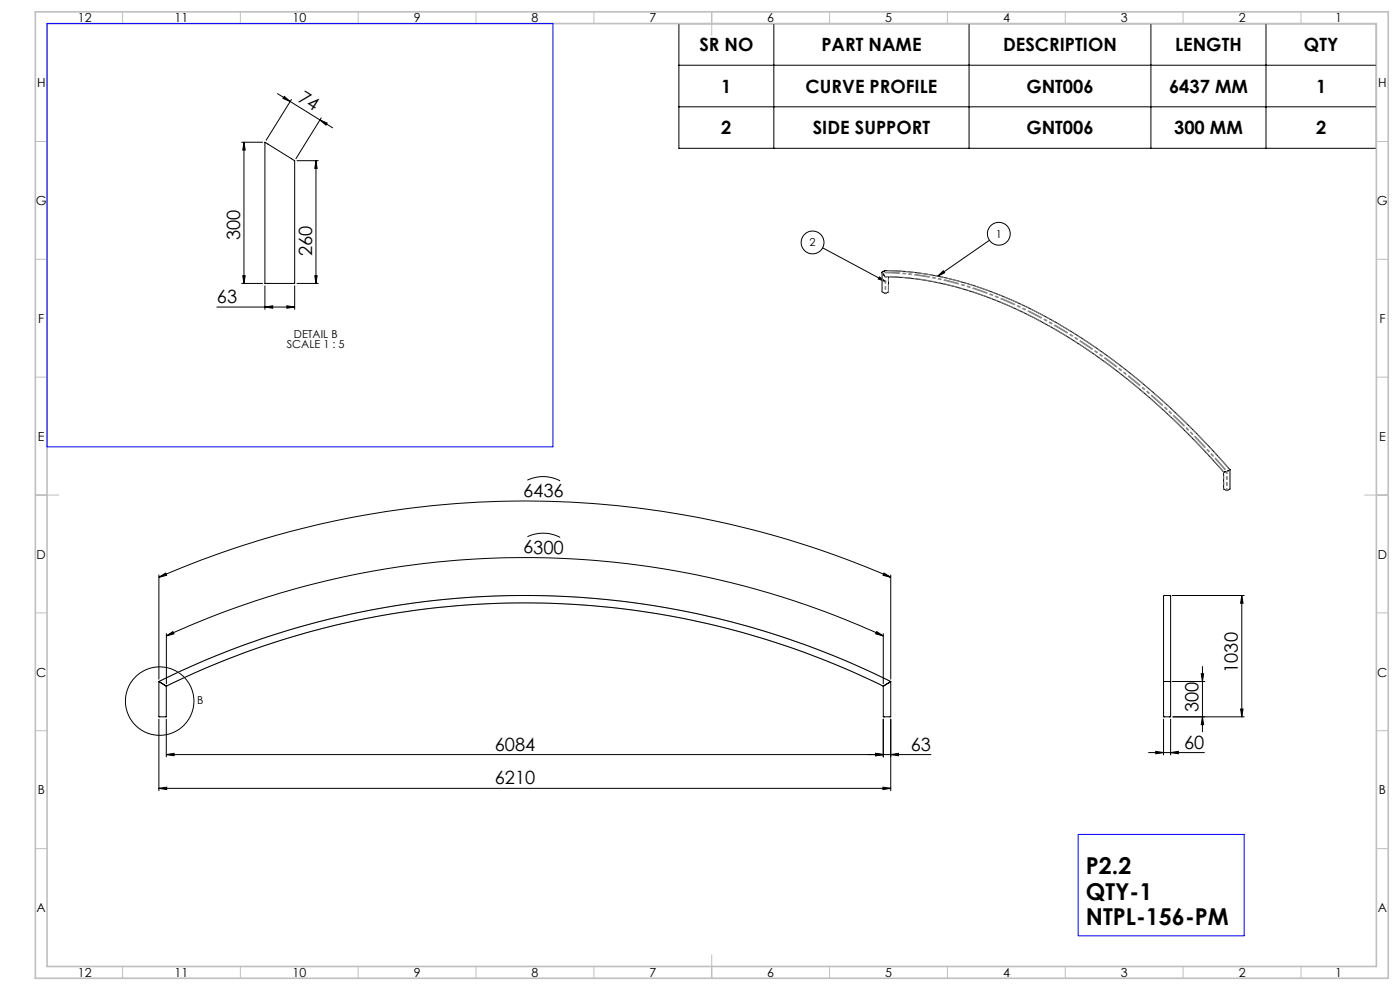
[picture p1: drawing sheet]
<svg xmlns="http://www.w3.org/2000/svg" width="594mm" height="420mm" viewBox="0 0 594 420" stroke-linecap="round" stroke-linejoin="round" font-family="sans-serif">
<g fill="none" stroke="#000" stroke-width=".42">
<path d="M288 10h296v52.9h-296zM328.3 10v52.9M411.2 10v52.9M488.3 10v52.9M537.1 10v52.9M117.8 39.7l5.3 3.4M288 27.7h296M120.6 40.9l2.5 2.2-3-1.3zM123.1 43.1l18 11.1M123.6 42.2l-10.7 17.3M135.7 50.9l3.1 1.3-.5 .9zM136.3 50l-10.7 17.3"/>
<path d="M288 45.3h296M102.5 60.3h8.9M103.5 60.3v59.9M103.5 60.3l.5 3.4h-1zM112.4 60.3l12.6 7.9v52h-12.6zM126 68.2h9M134.1 68.2l.4 3.3h-.9zM134.1 68.2v52M103 117h1l-.5 3.2zM133.6 117h.9l-.4 3.2zM349 105.1l26.8 14.4M373.1 117.5l2.7 2-3.2-1.1z"/>
<path d="M374.3 115.6v8.2l1.2 .7 1.5-.7v-6.3M374.3 115.5v.3M374.3 115.8l1.2 1.5M375.4 114.8l-1.1 .7M375.5 114.8l8.5 .4 8.2 1 8.4 1.5 9.6 2.5 9.7 3.3 8.8 3.6 7.7 3.5 12.2 6.5 11 6.8 8.9 6 16.3 12.7 8.6 7.5 11.5 11 10.3 10.7 6.7 7.5M375.5 114.8h-.1M375.5 117.3l.2 .1M375.7 117.4l2.7 .1a148.5 148.5 0 0 1 65.9 20.3l8.8 5.2 10.9 7.2 7.7 5.5 11.9 9.5 10.6 9.3 7.3 7.1 8.3 8.3 9.3 10.4M397.8 117.2l2.5-2.3 .5 .8zM419.8 101.9l-22 15.3M92 130.3h33M102.5 120.2h8.9"/>
<path d="M112.4 130.3l3.3-.6v1.1zM112.4 121.3v10M121.7 129.7l3.3 .6-3.3 .5zM125 121.3v10M126 120.2h9M520.7 200l-.3 .1M521.8 199.3l-1.1 .7M521.9 199.3v8.1l-1.2 .8-1.6-.8v-7.1M521.9 199.3h-.1M223.8 203.7a15.3 15.3 0 0 1 13.8 .3M519.1 200.3h.1M520.4 200.1l-1.2 .2"/>
<path d="M223.8 227.7a15.3 15.3 0 0 1 13.9 .3M67.4 244.9l2.8-1.8 .5 1zM67.4 244.9a388.4 388.4 0 0 1 310.5 0M67.4 243.9v44.2M375.1 243.1l2.8 1.8-3.2-.8zM377.9 243.9v44.2M497.3 252.6h30.6M526.9 252.6v51.5M526.9 252.6l.5 3.3h-1zM70.6 269.8l2.8-1.8 .4 .9zM70.6 269.8a364.6 364.6 0 0 1 304.2 0M70.6 268.8v21.3"/>
<path d="M372 268l2.8 1.8-3.3-.9zM374.8 268.8v21.3M67.4 289.1l.3 .2M67.4 289.1a348.6 348.6 0 0 1 310.5 0M67.4 289.1v15h3.2v-13l-.4-.2M67.7 289.3l2.5 1.6M70.2 290.9l.2 .1a345.7 345.7 0 0 1 304.4 .1M375.1 290.9l-.3 .2M377.6 289.3l-2.5 1.6M377.9 289.1v15h-3.1v-13M377.9 289.1l-.3 .2M493.7 289.3l.2-36.7h2.6l.2 .3v36.4"/>
<path d="M493.7 289.3v14.8h3v-14.8M494 289.1l-.3 .2M494 289.1h2.4M496.4 289.1l.3 .2M497.3 289.1h13.9M509.7 285.8h1l-.5 3.3zM510.2 282.8v27.7M67.4 305.1v30.4M70.6 305.1v16M371.5 319.6l3.3 .5-3.3 .5zM374.8 305.1v16M377.9 305.1v30.4"/>
<path d="M487.3 319.3h23.7M490.4 318.8l3.3 .5-3.3 .5zM493.7 305.1v15.2M496.7 319.3l3.3-.5v1zM496.7 305.1v15.2M497.7 304.1h30.2M510.2 304.1l.5 3.3h-1zM526.4 300.8h1l-.5 3.3zM67.4 334.5l3.3-.5v1zM67.4 334.5h310.5M70.6 320.1l3.3-.5v1zM70.6 320.1h324.4"/>
<path d="M374.6 334l3.3 .5-3.3 .5zM377.9 320.1l3.3-.5v1z"/>
<circle cx="423.8" cy="99.2" r="4.8"/>
<circle cx="344.8" cy="102.9" r="4.8"/>
<circle cx="67.8" cy="297.4" r="14.5"/>
</g>
<g fill="none" stroke="#c0c0c0" stroke-width=".42">
<path d="M52 5v5M102 5v5M152 5v5M202 5v5M252 5v5M302 5v10M352 5v5M402 5v5M452 5v5M502 5v5M552 5v5M15 60h5"/>
<path d="M584 60h5M15 110h5M584 110h5M15 160h5M584 160h5M15 210h10M579 210h10M15 260h5M584 260h5M67.4 289.1a348.6 348.6 0 0 1 310.5 0M70.6 291.1a345.1 345.1 0 0 1 304.2 0M15 310h5"/>
<path d="M584 310h5M15 360h5M584 360h5M52 410v5M102 410v5M152 410v5M202 410v5M252 410v5M302 405v10M352 410v5M402 410v5M452 410v5"/>
<path d="M502 410v5M552 410v5"/>
</g>
<path d="M15 5h574v410h-574zM20 10h564v400h-564z" fill="none" stroke="#c0c0c0" stroke-width=".7"/>
<path d="M20 10h214.6v179.6h-214.6zM457.5 354h70.4v43h-70.4z" fill="none" stroke="#00f" stroke-width=".42"/>
<g fill="#000">
<path d="M120.6 40.9l2.5 2.2-3-1.3zM135.7 50.9l3.1 1.3-.5 .9z"/>
<path d="M397.8 117.2l2.5-2.3 .5 .8zM373.1 117.5l2.7 2-3.2-1.1z"/>
<path d="M103 117h1l-.5 3.2zM103.5 60.3l.5 3.4h-1z"/>
<path d="M121.7 129.7l3.3 .6-3.3 .5zM112.4 130.3l3.3-.6v1.1z"/>
<path d="M133.6 117h.9l-.4 3.2zM134.1 68.2l.4 3.3h-.9z"/>
<path d="M375.1 243.1l2.8 1.8-3.2-.8zM67.4 244.9l2.8-1.8 .5 1z"/>
<path d="M372 268l2.8 1.8-3.3-.9zM70.6 269.8l2.8-1.8 .4 .9z"/>
<path d="M509.7 285.8h1l-.5 3.3zM510.2 304.1l.5 3.3h-1z"/>
<path d="M490.4 318.8l3.3 .5-3.3 .5zM496.7 319.3l3.3-.5v1z"/>
<path d="M526.4 300.8h1l-.5 3.3zM526.9 252.6l.5 3.3h-1z"/>
<path d="M70.6 320.1l3.3-.5v1zM371.5 319.6l3.3 .5-3.3 .5z"/>
<path d="M371.5 319.6l3.3 .5-3.3 .5zM377.9 320.1l3.3-.5v1z"/>
<path d="M374.6 334l3.3 .5-3.3 .5zM67.4 334.5l3.3-.5v1z"/>
</g>
<path d="M520.7 200h.1" fill="none" stroke="#808080" stroke-width=".42" stroke-dasharray="6.3 1.3 1.3 1.3 1.3 1.3"/>
<path d="M374.3 123.8v-8.1M520.7 200v8.1M520.4 200.1v8" fill="none" stroke="#808080" stroke-width=".42" stroke-dasharray="6.3 1.3 1.3 1.3 1.3 1.3" stroke-dashoffset="5.5"/>
<path d="M521.8 199.3v8.2" fill="none" stroke="#808080" stroke-width=".42" stroke-dasharray="6.3 1.3 1.3 1.3 1.3 1.3" stroke-dashoffset="5.4"/>
<path d="M375.5 124.5v-7.2M519.2 200.2v7.2" fill="none" stroke="#808080" stroke-width=".42" stroke-dasharray="6.3 1.3 1.3 1.3 1.3 1.3" stroke-dashoffset="5.9"/>
<path d="M374.3 115.7a144.7 144.7 0 0 1 66.8 18.9l10.1 5.7 10 6.5 10 7.1 10 7.8 9.8 8.4 9.6 9 10.6 10.8 9.2 10.2" fill="none" stroke="#808080" stroke-width=".42" stroke-dasharray="6.3 1.3 1.3 1.3 1.3 1.3" stroke-dashoffset="-1"/>
<path d="M374.3 115.5a144.7 144.7 0 0 1 66.9 18.8l10.1 5.8 10.1 6.4 10.1 7.2 9.9 7.8 9.8 8.4 9.7 9 9.4 9.6 10.4 11.5M375.4 114.8a144.7 144.7 0 0 1 66.9 18.9l10.1 5.7 10.1 6.5 10.1 7.1 9.9 7.8 9.8 8.5 9.7 9 9.5 9.6 10.3 11.4" fill="none" stroke="#808080" stroke-width=".42" stroke-dasharray="6.3 1.3 1.3 1.3 1.3 1.3" stroke-dashoffset="-1.2"/>
<path d="M375.5 117.3a145.5 145.5 0 0 1 66.9 19.4l9.9 5.7 9.9 6.4 9.9 7.1 9.7 7.7 9.7 8.3 9.4 8.9 9.3 9.5 9 9.9" fill="none" stroke="#808080" stroke-width=".42" stroke-dasharray="6.3 1.3 1.3 1.3 1.3 1.3" stroke-dashoffset=".5"/>
<path d="M375.8 124.5v-7.1" fill="none" stroke="#808080" stroke-width=".42" stroke-dasharray="6.3 1.3 1.3 1.3 1.3 1.3" stroke-dashoffset="6"/>
<path d="M376.9 123.8v-6.4" fill="none" stroke="#808080" stroke-width=".42" stroke-dasharray="6.3 1.3 1.3 1.3 1.3 1.3" stroke-dashoffset="3.2"/>
<g font-size="9.9">
<text x="460.7" y="370.8">P2.2</text>
<text x="460.7" y="381.7">QTY-1</text>
<text x="460.7" y="392.6">NTPL-156-PM</text>
</g>
<g font-size="7.8">
<text x="296.7" y="21.7">SR NO</text>
<text x="348.5" y="21.7">PART NAME</text>
<text x="425.6" y="21.7">DESCRIPTION</text>
<text x="498.6" y="21.7">LENGTH</text>
<text x="553.3" y="21.7">QTY</text>
<text x="306" y="39.4">1</text>
<text x="341.8" y="39.4">CURVE PROFILE</text>
<text x="435.5" y="39.4">GNT006</text>
<text x="496" y="39.4">6437 MM</text>
<text x="558.4" y="39.4">1</text>
<text x="126" y="42.9" transform="rotate(32 126 42.9)">74</text>
<text x="306" y="57">2</text>
<text x="344.9" y="57">SIDE SUPPORT</text>
<text x="435.5" y="57">GNT006</text>
<text x="498.2" y="57">300 MM</text>
<text x="558.4" y="57">2</text>
<text x="101.8" y="101.7" transform="rotate(-90 101.8 101.7)">300</text>
<text x="132.4" y="108.8" transform="rotate(-90 132.4 108.8)">260</text>
<text x="92" y="128.6">63</text>
<text x="222" y="210.7" transform="rotate(1 222 210.7)">6436</text>
<text x="222" y="234.7" transform="rotate(1 222 234.7)">6300</text>
<text x="525.2" y="285.4" transform="rotate(-90 525.2 285.4)">1030</text>
<text x="508.5" y="302" transform="rotate(-90 508.5 302)">300</text>
<text x="502.4" y="317.6">60</text>
<text x="210" y="318.4">6084</text>
<text x="386.4" y="318.4">63</text>
<text x="210" y="332.8">6210</text>
</g>
<g font-size="5.3">
<text x="33.1" y="9.5">12</text>
<text x="74.1" y="9.5">11</text>
<text x="124.1" y="9.5">10</text>
<text x="175.6" y="9.5">9</text>
<text x="225.6" y="9.5">8</text>
<text x="275.6" y="9.5">7</text>
<text x="325.6" y="9.5">6</text>
<text x="375.6" y="9.5">5</text>
<text x="425.6" y="9.5">4</text>
<text x="475.6" y="9.5">3</text>
<text x="525.6" y="9.5">2</text>
<text x="566.6" y="9.5">1</text>
<text x="15.7" y="37">H</text>
<text x="584.7" y="37">H</text>
<text x="15.2" y="87">G</text>
<text x="584.2" y="87">G</text>
<text x="16.2" y="137">F</text>
<text x="585.2" y="137">F</text>
<text x="16.1" y="187">E</text>
<text x="585.1" y="187">E</text>
<text x="15.5" y="237">D</text>
<text x="584.5" y="237">D</text>
<text x="15.4" y="287">C</text>
<text x="584.4" y="287">C</text>
<text x="16" y="337.1">B</text>
<text x="585" y="337.1">B</text>
<text x="15.5" y="387">A</text>
<text x="584.5" y="387">A</text>
<text x="33.1" y="414.5">12</text>
<text x="74.1" y="414.5">11</text>
<text x="124.1" y="414.5">10</text>
<text x="175.6" y="414.5">9</text>
<text x="225.6" y="414.5">8</text>
<text x="275.6" y="414.5">7</text>
<text x="325.6" y="414.5">6</text>
<text x="375.6" y="414.5">5</text>
<text x="425.6" y="414.5">4</text>
<text x="475.6" y="414.5">3</text>
<text x="525.6" y="414.5">2</text>
<text x="566.6" y="414.5">1</text>
</g>
<g font-size="4.7">
<text x="422.5" y="100.9">1</text>
<text x="343.5" y="104.6">2</text>
<text x="124.7" y="143.3">DETAIL B</text>
<text x="121.7" y="147.8">SCALE 1 : 5</text>
<text x="83.7" y="298.8">B</text>
</g>
</svg>
